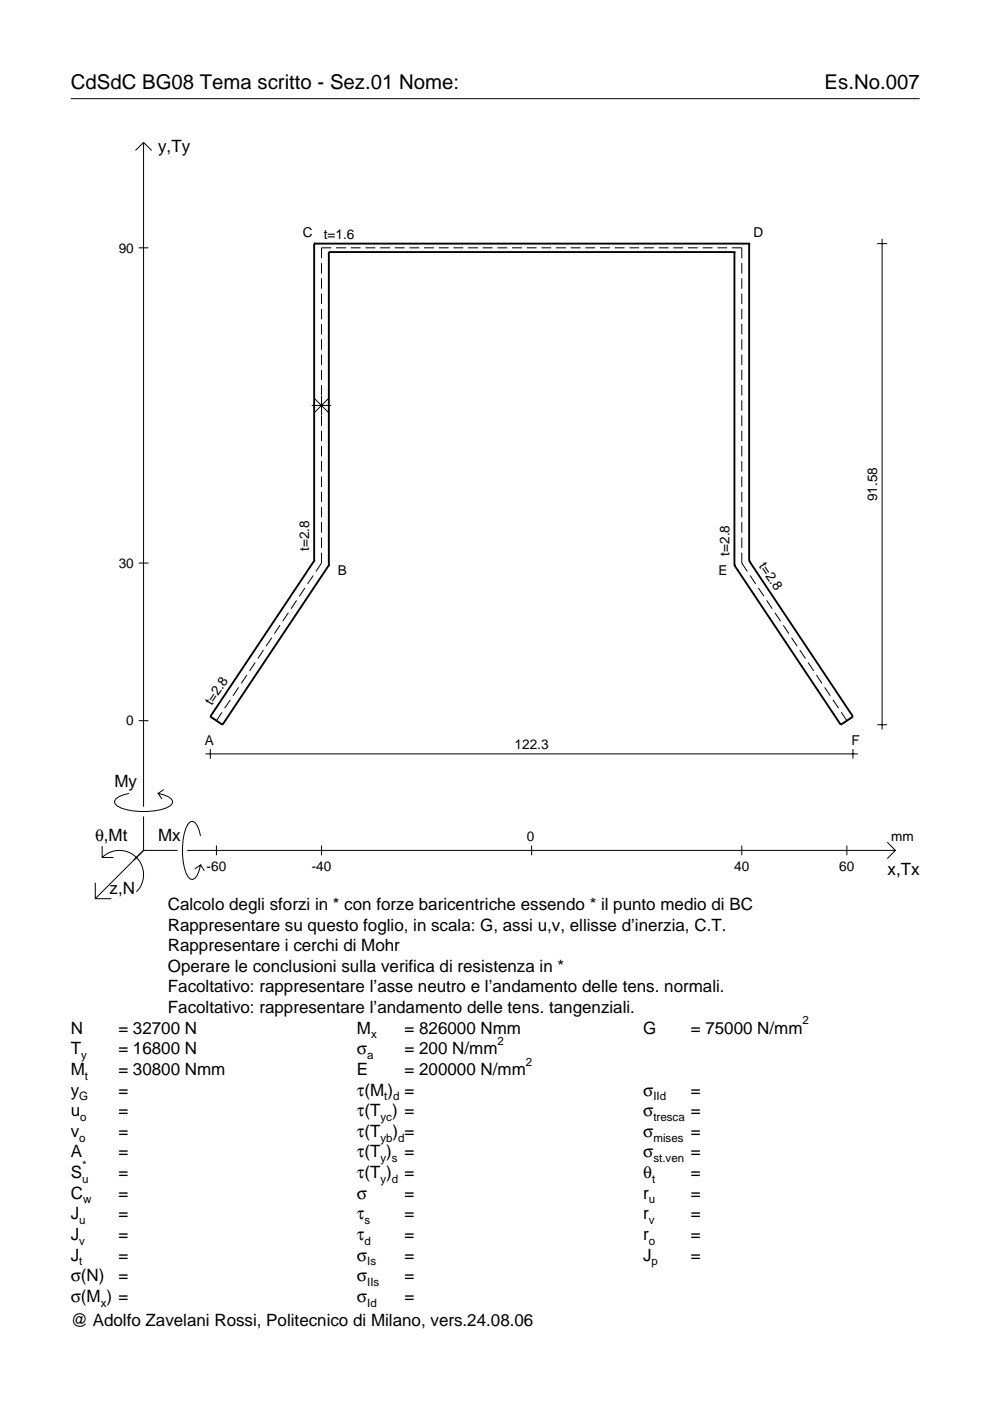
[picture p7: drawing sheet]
<svg xmlns="http://www.w3.org/2000/svg" width="210mm" height="297mm" viewBox="0 0 210 297" stroke-linecap="round" stroke-linejoin="round" font-family="sans-serif">
<g fill="none" stroke="#000" stroke-width=".21">
<path d="M15 20.9h180M28.7 31.9l1.7-1.7 1.8 1.7M30.4 30.2v140.8M29.4 52.5h2.1M68.2 55.8v2.2M68.2 59v2.2M70.2 52.5h-2v2.3M71.3 52.5h2M74.4 52.5h2.1M77.5 52.5h2.1M80.6 52.5h2.1M83.7 52.5h2.1"/>
<path d="M86.8 52.5h2.1M89.9 52.5h2.1M93 52.5h2.1M96.1 52.5h2.1M99.2 52.5h2.1M102.4 52.5h2M105.5 52.5h2M108.6 52.5h2M111.7 52.5h2.1M114.8 52.5h2.1M117.9 52.5h2.1M121 52.5h2.1"/>
<path d="M124.1 52.5h2.1M127.2 52.5h2.1M130.3 52.5h2.1M133.4 52.5h2.1M136.5 52.5h2.1M139.7 52.5h2M142.8 52.5h2M145.9 52.5h2M149 52.5h2.1M152.1 52.5h2.1M155.2 52.5h2.1v2.3M157.3 55.8v2.2"/>
<path d="M157.3 59v2.2M186 51.7h2.1M187 50.6v104.1M68.2 62.2v2.2M68.2 65.5v2.2M68.2 68.7v2.2M68.2 71.9v2.2M68.2 75.2v2.2M68.2 78.4v2.2M157.3 62.2v2.2M157.3 65.5v2.2M157.3 68.7v2.2"/>
<path d="M157.3 71.9v2.2M157.3 75.2v2.2M157.3 78.4v2.2M66.1 86h4.1M66.7 84.5l2.9 2.9M68.2 81.6v2.2M68.2 83.9v4.1M68.2 88.1v2.2M68.2 91.3v2.2M68.2 94.6v2.2M68.2 97.8v2.2M69.6 84.5l-2.9 2.9"/>
<path d="M157.3 81.6v2.2M157.3 84.9v2.2M157.3 88.1v2.2M157.3 91.3v2.2M157.3 94.6v2.2M157.3 97.8v2.2M29.4 119.4h2.1M68.2 101v2.2M68.2 104.3v2.2M68.2 107.5v2.2M68.2 110.7v2.2M68.2 114v2.2"/>
<path d="M68.2 117.2v2.2l-1.2 1.8M157.3 101v2.2M157.3 104.3v2.2M157.3 107.5v2.2M157.3 110.7v2.2M157.3 114v2.2M157.3 117.2v2.2l1.2 1.8M55.9 137.8l-1.2 1.8M57.6 135.2l-1.2 1.8M59.4 132.6l-1.2 1.7M61.1 129.9l-1.2 1.8M62.9 127.3l-1.2 1.8"/>
<path d="M64.6 124.7l-1.1 1.7M66.4 122l-1.2 1.8M159 122l1.2 1.8M160.8 124.7l1.2 1.7M162.5 127.3l1.2 1.8M164.3 129.9l1.2 1.8M166.1 132.6l1.1 1.7M167.8 135.2l1.2 1.8M169.6 137.8l1.2 1.8M29.4 152.8h2.1M43.6 159.8h138.3M44.6 158.8v2.1"/>
<path d="M47.1 151l-1.2 1.8M48.8 148.4l-1.2 1.8M50.6 145.7l-1.2 1.8M52.3 143.1l-1.1 1.8M54.1 140.5l-1.2 1.8M171.3 140.5l1.2 1.8M173.1 143.1l1.2 1.8M174.8 145.7l1.2 1.8M176.6 148.4l1.2 1.8M178.4 151l1.2 1.8M180.8 158.8v2.1M186 153.7h2.1"/>
<path d="M21.7 179.4v2.4h2.4M27.3 168.2a3.6 3.6 0 0 0-3 1.7l.1 .5a5.6 5.6 0 0 0 3.8 1.5 13.4 13.4 0 0 0 7.8-1l.5-.5 .1-.5a3.6 3.6 0 0 0-3.1-1.7l.8 1.2M30.4 173.1v7.2M34.7 167.4l-1.2 .8M42.5 177.2a3.6 3.6 0 0 0-1.7-3.1l-.5 .2a5.7 5.7 0 0 0-1.5 3.7 13.3 13.3 0 0 0 1 7.9l.5 .5 .5 .1a3.6 3.6 0 0 0 1.7-3.1l-1.2 .8M45.9 179.3v2M68.2 179.3v2M112.7 179.3v2M157.3 179.3v2M179.6 179.3v2M188.1 178.6l1.7 1.7-1.7 1.7M20.2 187.2v3.3h3.4"/>
<path d="M21.7 181.8a5.1 5.1 0 0 1 7.2 0 5.1 5.1 0 0 1 0 7.3M30.4 180.3l-10.2 10.2M30.4 180.3h7.2M39.7 180.3h150.1M42.5 183.4l.8 1.2"/>
</g>
<g fill="none" stroke="#000" stroke-width=".4">
<path d="M66.6 51.7h.1M66.6 51.7v67.2M66.6 51.7h92.2M69.7 53.4h.1M69.7 53.4v66.5M69.7 53.4h86M155.7 53.4h.1M155.7 53.4v66.5M158.8 51.7h.1M158.8 51.7v67.2M66.6 118.9h.1M66.6 118.9l-22 33 2.6 1.8 22.5-33.8"/>
<path d="M69.7 119.9h.1M155.7 119.9h.1M158.8 118.9h.1M158.8 118.9l22 33-2.5 1.8-22.6-33.8"/>
</g>
<g font-size="4.3">
<text x="15" y="18.9">CdSdC BG08 Tema scritto - Sez.01 Nome:</text>
<text x="174.8" y="18.9">Es.No.007</text>
</g>
<g font-size="3.6">
<text x="33.5" y="32.3">y,Ty</text>
<text x="24.3" y="166.9">My</text>
<text x="20.1" y="178.2">θ,Mt</text>
<text x="33.5" y="178.2">Mx</text>
<text x="188.2" y="185.5">x,Tx</text>
<text x="23.2" y="189.6">z,N</text>
<text x="35.6" y="192.9">Calcolo degli sforzi in * con forze baricentriche essendo * il punto medio di BC</text>
<text x="35.6" y="197.3">Rappresentare su questo foglio, in scala: G, assi u,v, ellisse d’inerzia, C.T.</text>
<text x="35.6" y="201.7">Rappresentare i cerchi di Mohr</text>
<text x="35.6" y="206">Operare le conclusioni sulla verifica di resistenza in *</text>
<text x="35.6" y="210.4">Facoltativo: rappresentare l’asse neutro e l’andamento delle tens. normali.</text>
<text x="35.6" y="214.8">Facoltativo: rappresentare l’andamento delle tens. tangenziali.</text>
<text x="15" y="219.2">N</text>
<text x="25.1" y="219.2">= 32700 N</text>
<text x="75.7" y="219.2">M</text>
<text x="85.8" y="219.2">= 826000 Nmm</text>
<text x="136.4" y="219.2">G</text>
<text x="146.5" y="219.2">= 75000 N/mm</text>
<text x="15" y="223.5">T</text>
<text x="15" y="227.9">M</text>
<text x="25.1" y="223.5">= 16800 N</text>
<text x="25.1" y="227.9">= 30800 Nmm</text>
<text x="75.7" y="223.5">σ</text>
<text x="75.7" y="227.9">E</text>
<text x="85.8" y="223.5">= 200 N/mm</text>
<text x="85.8" y="227.9">= 200000 N/mm</text>
<text x="15" y="232.3">y</text>
<text x="25.1" y="232.3">=</text>
<text x="75.7" y="232.3">τ(M ) =</text>
<text x="136.4" y="232.3">σ</text>
<text x="146.5" y="232.3">=</text>
<text x="15" y="236.7">u</text>
<text x="25.1" y="236.7">=</text>
<text x="75.7" y="236.7">τ(T ) =</text>
<text x="136.4" y="236.7">σ</text>
<text x="146.5" y="236.7">=</text>
<text x="15" y="241">v</text>
<text x="15" y="245.4">A</text>
<text x="25.1" y="241">=</text>
<text x="25.1" y="245.4">=</text>
<text x="75.7" y="245.4">τ(T )</text>
<text x="75.7" y="241">τ(T</text>
<text x="83.3" y="241">) =</text>
<text x="85.8" y="245.4">=</text>
<text x="136.4" y="241">σ</text>
<text x="136.4" y="245.4">σ</text>
<text x="146.5" y="241">=</text>
<text x="146.5" y="245.4">=</text>
<text x="15" y="249.8">S</text>
<text x="25.1" y="249.8">=</text>
<text x="75.7" y="249.8">τ(T )</text>
<text x="85.8" y="249.8">=</text>
<text x="136.4" y="249.8">θ</text>
<text x="146.5" y="249.8">=</text>
<text x="15" y="254.2">C</text>
<text x="25.1" y="254.2">=</text>
<text x="75.7" y="254.2">σ</text>
<text x="85.8" y="254.2">=</text>
<text x="136.4" y="254.2">r</text>
<text x="146.5" y="254.2">=</text>
<text x="15" y="258.5">J</text>
<text x="15" y="262.9">J</text>
<text x="25.1" y="258.5">=</text>
<text x="25.1" y="262.9">=</text>
<text x="75.7" y="258.5">τ</text>
<text x="75.7" y="262.9">τ</text>
<text x="85.8" y="258.5">=</text>
<text x="85.8" y="262.9">=</text>
<text x="136.4" y="258.5">r</text>
<text x="136.4" y="262.9">r</text>
<text x="146.5" y="258.5">=</text>
<text x="146.5" y="262.9">=</text>
<text x="15" y="267.3">J</text>
<text x="25.1" y="267.3">=</text>
<text x="75.7" y="267.3">σ</text>
<text x="85.8" y="267.3">=</text>
<text x="136.4" y="267.3">J</text>
<text x="146.5" y="267.3">=</text>
<text x="15" y="271.7">σ(N)</text>
<text x="25.1" y="271.7">=</text>
<text x="75.7" y="271.7">σ</text>
<text x="85.8" y="271.7">=</text>
<text x="15" y="281.2">@ Adolfo Zavelani Rossi, Politecnico di Milano, vers.24.08.06</text>
<text x="15" y="276">σ(M ) =</text>
<text x="75.7" y="276">σ</text>
<text x="85.8" y="276">=</text>
</g>
<g font-size="2.9">
<text x="25.2" y="53.5">90</text>
<text x="64.2" y="50.2">C</text>
<text x="68.7" y="50.6">t=1.6</text>
<text x="159.7" y="50.2">D</text>
<text x="186" y="106.3" transform="rotate(-90 186 106.3)">91.58</text>
<text x="65.6" y="116.9" transform="rotate(-90 65.6 116.9)">t=2.8</text>
<text x="154.7" y="117.8" transform="rotate(-90 154.7 117.8)">t=2.8</text>
<text x="25.2" y="120.4">30</text>
<text x="71.6" y="122">B</text>
<text x="152.3" y="122">E</text>
<text x="160.8" y="120.1" transform="rotate(56 160.8 120.1)">t=2.8</text>
<text x="44.9" y="149.7" transform="rotate(-56 44.9 149.7)">t=2.8</text>
<text x="26.8" y="153.8">0</text>
<text x="43.4" y="157.9">A</text>
<text x="109.1" y="158.8">122.3</text>
<text x="180.5" y="157.9">F</text>
<text x="111.7" y="178.2">0</text>
<text x="189" y="178.2">mm</text>
<text x="43.8" y="184.7">-60</text>
<text x="66.1" y="184.7">-40</text>
<text x="155.7" y="184.7">40</text>
<text x="178" y="184.7">60</text>
</g>
<g font-size="2.4">
<text x="78.7" y="220.2">x</text>
<text x="105.5" y="221.5">2</text>
<text x="170.2" y="217.2">2</text>
<text x="17.2" y="224.5">y</text>
<text x="77.9" y="224.5">a</text>
<text x="111.5" y="225.9">2</text>
<text x="16.8" y="233.3">G</text>
<text x="18" y="228.9">t</text>
<text x="81.5" y="233.3">t d</text>
<text x="138.5" y="233.3">IId</text>
<text x="17" y="237.7">o</text>
<text x="80.7" y="237.7">yc</text>
<text x="138.5" y="237.7">tresca</text>
<text x="16.8" y="242">o</text>
<text x="80.7" y="242">yb d</text>
<text x="138.5" y="242">mises</text>
<text x="17.4" y="250.8">u</text>
<text x="17.4" y="247.8">*</text>
<text x="80.7" y="246.4">y s</text>
<text x="80.7" y="250.8">y d</text>
<text x="138.2" y="250.8">t</text>
<text x="138.5" y="246.4">st.ven</text>
<text x="17.6" y="255.2">w</text>
<text x="137.6" y="255.2">u</text>
<text x="16.8" y="259.5">u</text>
<text x="16.8" y="263.9">v</text>
<text x="77.3" y="259.5">s</text>
<text x="77.3" y="263.9">d</text>
<text x="137.6" y="259.5">v</text>
<text x="137.6" y="263.9">o</text>
<text x="16.8" y="268.3">t</text>
<text x="77.9" y="268.3">Is</text>
<text x="138.2" y="268.3">p</text>
<text x="77.9" y="272.7">IIs</text>
<text x="21.4" y="277">x</text>
<text x="77.9" y="277">Id</text>
</g>
</svg>
